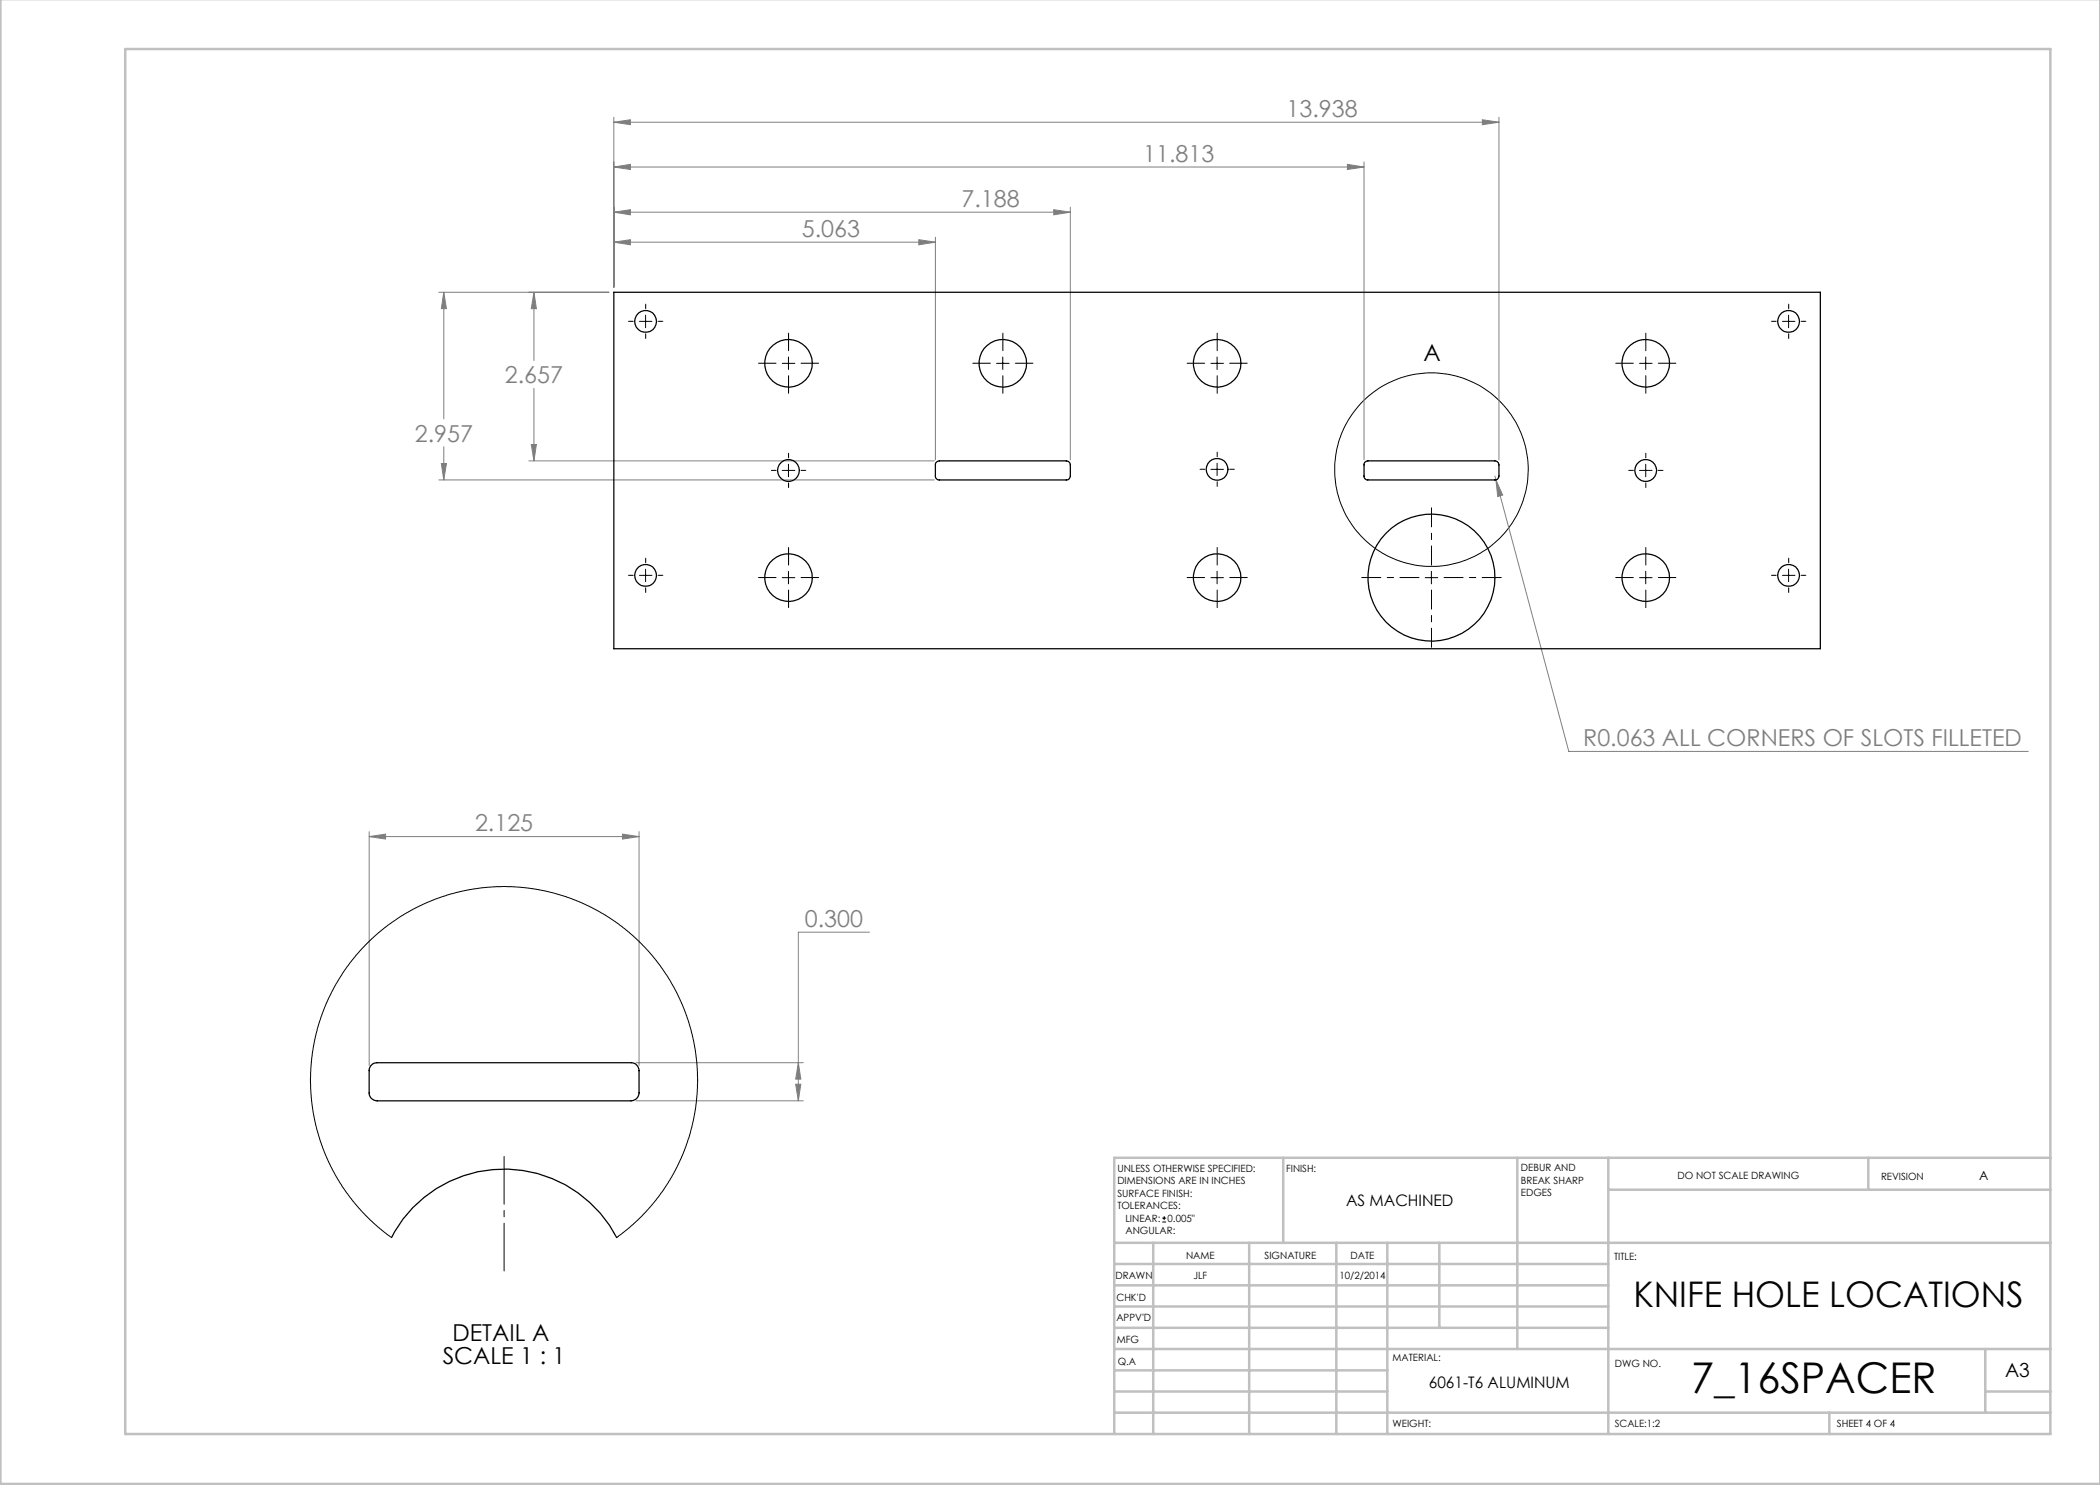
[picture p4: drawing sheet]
<svg xmlns="http://www.w3.org/2000/svg" width="420mm" height="297mm" viewBox="0 0 420 297" stroke-linecap="round" stroke-linejoin="round" font-family="sans-serif">
<g fill="none" stroke="#000" stroke-width=".2">
<path d="M127.9 64.3h2.5M129.1 63v2.5M156.5 72.7h2.5M157.7 71.4v2.5M199.3 72.7h2.5M200.6 71.4v2.5M242.2 72.7h2.5M243.4 71.4v2.5M327.9 72.7h2.5M329.1 71.4v2.5M356.5 64.3h2.5M357.7 63v2.5"/>
<path d="M156.5 94.1h2.5M157.7 92.8v2.6M242.2 93.9h2.5M243.4 92.6v2.5M327.9 94.1h2.5M329.1 92.8v2.6M127.9 115.1h2.5M129.1 113.8v2.5M156.5 115.5h2.5M157.7 114.3v2.5M242.2 115.5h2.5M243.4 114.3v2.5"/>
<path d="M285 115.5h2.5M286.3 114.3v2.5M327.9 115.5h2.5M329.1 114.3v2.5M356.5 115.1h2.5M357.7 113.8v2.5M232.4 244.4h.8M232.4 243.6h.8M232.8 243.2v.8"/>
<circle cx="286.3" cy="93.9" r="19.4"/>
</g>
<g fill="none" stroke="#808080" stroke-width=".2">
<path d="M122.8 33.4l3.3-.5v1zM122.8 24.4l3.3-.4v.9zM122.8 23.5v33.9M122.8 33.4h150M122.8 24.4h177M269.5 32.9l3.3 .5-3.3 .5zM272.8 32.4v59.6M296.5 24l3.3 .4-3.3 .5zM299.8 23.5v68.5M87.8 58.5h34M88.8 58.5l.5 3.2h-1zM88.8 58.5v25.3"/>
<path d="M106.8 58.5l.5 3.2h-1zM106.8 58.5v13.6M122.8 48.4l3.3-.5v1.1zM122.8 42.4l3.3-.5v1.1zM122.8 48.4h64.3M122.8 42.4h91.3M183.8 47.9l3.3 .5-3.3 .6zM187.1 47.4v44.6M210.7 41.9l3.4 .5-3.4 .6zM214.1 41.4v50.6M106.8 77.7v14.5M87.8 96h99.1"/>
<path d="M88.3 92.7h1l-.5 3.3zM88.8 89.4v6.6M105.8 92.2h81.1M106.3 88.9h1l-.5 3.3zM299 95.2l.2 .8M299.2 96l1.3 3-1 .3zM299.2 96l14.6 54.3h91.9M73.8 167.3l3.3-.5v1zM73.8 166.3v46.8M73.8 167.3h54M124.5 166.8l3.3 .5-3.3 .5zM127.8 166.3v46.8"/>
<path d="M173.9 186.4h-14.2v33.8M127.2 212.5h33.5M159.1 216.8h1.1l-.5 3.4zM159.7 212.5l.5 3.3h-1.1zM127.2 220.2h33.5"/>
</g>
<g fill="none" stroke="#000" stroke-width=".2" stroke-dasharray="15.2 1.3 1.3 1.3">
<path d="M126.6 64.3h-.9M129.1 61.8v-1M129.1 66.8v.9M131.6 64.3h1M155.2 72.6h-3.5M157.7 70.1v-3.5M157.7 75.1v3.6M160.2 72.6h3.5M198.1 72.6h-3.5M200.6 70.1v-3.5M200.6 75.1v3.6M203.1 72.6h3.5"/>
<path d="M240.9 72.6h-3.5M243.4 70.1v-3.5M243.4 75.1v3.6M245.9 72.6h3.6M326.7 72.6h-3.6M329.2 70.1v-3.5M329.2 75.1v3.6M331.7 72.6h3.5M355.2 64.3h-.9M357.7 61.8v-1M357.7 66.8v.9M360.2 64.3h1"/>
<path d="M155.2 94.1h-.9M157.7 91.6v-1M157.7 96.6v.9M160.2 94.1h.9M240.9 93.9h-.9M243.4 91.4v-1M243.4 96.4v.9M245.9 93.9h1M326.7 94.1h-1M329.2 91.6v-1M329.2 96.6v.9M331.7 94.1h.9"/>
<path d="M126.6 115.1h-.9M129.1 112.6v-1M129.1 117.6v.9M131.6 115.1h1M155.2 115.5h-3.5M157.7 113v-3.5M157.7 118v3.5M160.2 115.5h3.5M240.9 115.5h-3.5M243.4 113v-3.5M243.4 118v3.5M245.9 115.5h3.6"/>
<path d="M326.7 115.5h-3.6M329.2 113v-3.5M329.2 118v3.5M331.7 115.5h3.5M355.2 115.1h-.9M357.7 112.6v-1M357.7 117.6v.9M360.2 115.1h1"/>
</g>
<path d="M283.8 115.5h-11.5M286.3 113v-11.4M286.3 118v11.5M288.8 115.5h11.5" fill="none" stroke="#000" stroke-width=".2" stroke-dasharray="15.2 1.3 1.3 1.3" stroke-dashoffset="11.4"/>
<path d="M100.8 254.2v-22.9" fill="none" stroke="#000" stroke-width=".2" stroke-dasharray="15.2 1.3 1.3 1.3" stroke-dashoffset="5.7"/>
<g fill="none" stroke="#c0c0c0" stroke-width=".5">
<path d="M.1 -.1v296.9h419.9M25 9.8h385.1v277h-385.1zM256.6 231.6v17M303.5 231.6v38.2M321.7 231.6v55.2M321.7 237.9h88.4M373.7 231.6v6.3M410.1 231.6h-187.3v55.2M222.8 248.6h187.3M222.8 257.1h98.9M222.8 252.8h98.9M230.6 248.6v38.2"/>
<path d="M249.8 248.6v38.2M267.3 248.6v38.2M277.5 248.6v38.2M287.9 248.6v17M222.8 265.6h98.9M222.8 261.3h98.9M222.8 278.3h54.7M222.8 274.1h54.7M222.8 269.8h187.3M397.1 278.3h13M397.1 269.8v12.7M222.8 282.5h187.3"/>
<path d="M365.9 282.5v4.3"/>
</g>
<path d="M122.8 48.4l3.3-.5v1.1zM183.8 47.9l3.3 .5-3.3 .6zM122.8 42.4l3.3-.5v1.1zM210.7 41.9l3.4 .5-3.4 .6zM106.8 58.5l.5 3.2h-1zM106.3 88.9h1l-.5 3.3zM88.8 58.5l.5 3.2h-1zM88.3 92.7h1l-.5 3.3zM122.8 33.4l3.3-.5v1zM269.5 32.9l3.3 .5-3.3 .5zM122.8 24.4l3.3-.4v.9zM296.5 24l3.3 .4-3.3 .5zM299.2 96l.3 3.3 1-.3zM159.7 212.5l.5 3.3h-1.1zM159.1 216.8h1.1l-.5 3.4zM124.5 166.8l3.3 .5-3.3 .5zM73.8 167.3l3.3-.5v1z" fill="#808080"/>
<g fill="none" stroke="#000" stroke-width=".25">
<path d="M122.8 58.5h241.3v71.2h-241.3zM187.3 92.4l.6-.2h25.4a.85 .85 0 0 1 .8 .8v2.2a.78 .78 0 0 1-.8 .8h-25.4a.73 .73 0 0 1-.8-.8v-2.4zM273 92.4l.6-.2h25.4a.85 .85 0 0 1 .8 .8v2.2a.78 .78 0 0 1-.8 .8h-25.4a.73 .73 0 0 1-.8-.8v-2.4zM74.3 213l.5-.3 .6-.2h50.8a1.63 1.63 0 0 1 1.6 1.6v4.5a1.63 1.63 0 0 1-1.6 1.6h-50.8a1.57 1.57 0 0 1-1.6-1.6v-4.8zM78.3 247.5a25.4 25.4 0 0 1 45 0"/>
<circle cx="129.1" cy="64.3" r="2.18"/>
<circle cx="157.7" cy="72.7" r="4.8"/>
<circle cx="200.6" cy="72.7" r="4.8"/>
<circle cx="243.4" cy="72.7" r="4.8"/>
<circle cx="329.1" cy="72.7" r="4.8"/>
<circle cx="357.7" cy="64.3" r="2.18"/>
<circle cx="157.7" cy="94.1" r="2.18"/>
<circle cx="243.4" cy="93.9" r="2.18"/>
<circle cx="329.1" cy="94.1" r="2.18"/>
<circle cx="129.1" cy="115.1" r="2.18"/>
<circle cx="157.7" cy="115.5" r="4.8"/>
<circle cx="243.4" cy="115.5" r="4.8"/>
<circle cx="286.3" cy="115.5" r="12.7"/>
<circle cx="329.1" cy="115.5" r="4.8"/>
<circle cx="357.7" cy="115.1" r="2.18"/>
</g>
<path d="M78.3 247.5l-1.6-1.2-2.6-2.3-2.3-2.4-2.4-3-1.9-2.9-1.4-2.4-2-5-.8-2.7-.7-3.2-.4-3-.1-2.8 .1-3 .3-3.3 .5-2.8 .9-3.3 1.3-3.5 1.3-2.5 3-4.9 1.7-2.3 1.8-1.9 1.9-1.8 2.7-2.3 2.7-1.8 2.3-1.3 3-1.5 2.6-1 3.3-1 2.9-.6 3.1-.4 2.9-.1 3.7 .1 3.1 .4 3.3 .7 2.7 .8 5.1 2.2 2.7 1.5 2.8 1.9 4 3.3 2.8 3 1.3 1.8 2.1 3.1 1.4 2.5 1.2 2.7 1 2.6 .9 3.1 .5 2.8 .4 2.9 .1 2.7v3l-.4 3.4-.6 2.9-.8 3-1 2.9-1.3 2.8-1 1.9-2 3.1-1.9 2.4-1.9 2.2-2.8 2.6-2.5 1.9" fill="none" stroke="#000" stroke-width=".2"/>
<text font-size="8.5" x="338.2" y="278.5">7_16SPACER</text>
<text font-size="7.1" x="326.7" y="261.3">KNIFE HOLE LOCATIONS</text>
<g font-size="4.7" fill="#808080">
<text x="257.3" y="23.4">13.938</text>
<text x="228.6" y="32.4">11.813</text>
<text x="192.3" y="41.4">7.188</text>
<text x="160.4" y="47.4">5.063</text>
<text x="101" y="76.6">2.657</text>
<text x="83" y="88.3">2.957</text>
<text x="316.6" y="149.3">R0.063 ALL CORNERS OF SLOTS FILLETED</text>
<text x="95" y="166.3">2.125</text>
<text x="161" y="185.4">0.300</text>
</g>
<g font-size="4.7">
<text x="284.7" y="72.2">A</text>
<text x="90.5" y="268.2">DETAIL A</text>
<text x="88.5" y="272.7">SCALE 1 : 1</text>
</g>
<text font-size="3.9" x="401" y="275.4">A3</text>
<g font-size="3.2">
<text x="269.2" y="241.2">AS MACHINED</text>
<text x="285.8" y="277.7">6061-T6 ALUMINUM</text>
</g>
<text font-size="2.5" x="395.8" y="235.9">A</text>
<g font-size="2">
<text x="223.5" y="234.4">UNLESS OTHERWISE SPECIFIED:</text>
<text x="223.5" y="236.9">DIMENSIONS ARE IN INCHES</text>
<text x="223.5" y="239.4">SURFACE FINISH:</text>
<text x="257.2" y="234.4">FINISH:</text>
<text x="304.2" y="234.3">DEBUR AND</text>
<text x="304.2" y="236.8">BREAK SHARP</text>
<text x="304.2" y="239.3">EDGES</text>
<text x="335.5" y="235.8">DO NOT SCALE DRAWING</text>
<text x="376.2" y="236">REVISION</text>
<text x="223.5" y="241.9">TOLERANCES:</text>
<text x="225.1" y="244.4">LINEAR:</text>
<text x="233.5" y="244.4">0.005&quot;</text>
<text x="225.1" y="246.9">ANGULAR:</text>
<text x="237.2" y="251.8">NAME</text>
<text x="252.9" y="251.7">SIGNATURE</text>
<text x="270.1" y="251.7">DATE</text>
<text x="223.1" y="255.9">DRAWN</text>
<text x="238.7" y="255.9">JLF</text>
<text x="267.9" y="255.7">10/2/2014</text>
<text x="322.8" y="252">TITLE:</text>
<text x="223.3" y="260.1">CHK'D</text>
<text x="223.3" y="264.2">APPV'D</text>
<text x="223.3" y="268.6">MFG</text>
<text x="223.5" y="272.9">Q.A</text>
<text x="278.5" y="272.3">MATERIAL:</text>
<text x="323" y="273.4">DWG NO.</text>
<text x="278.5" y="285.3">WEIGHT:</text>
<text x="323" y="285.4">SCALE:1:2</text>
<text x="367.4" y="285.4">SHEET 4 OF 4</text>
</g>
</svg>
